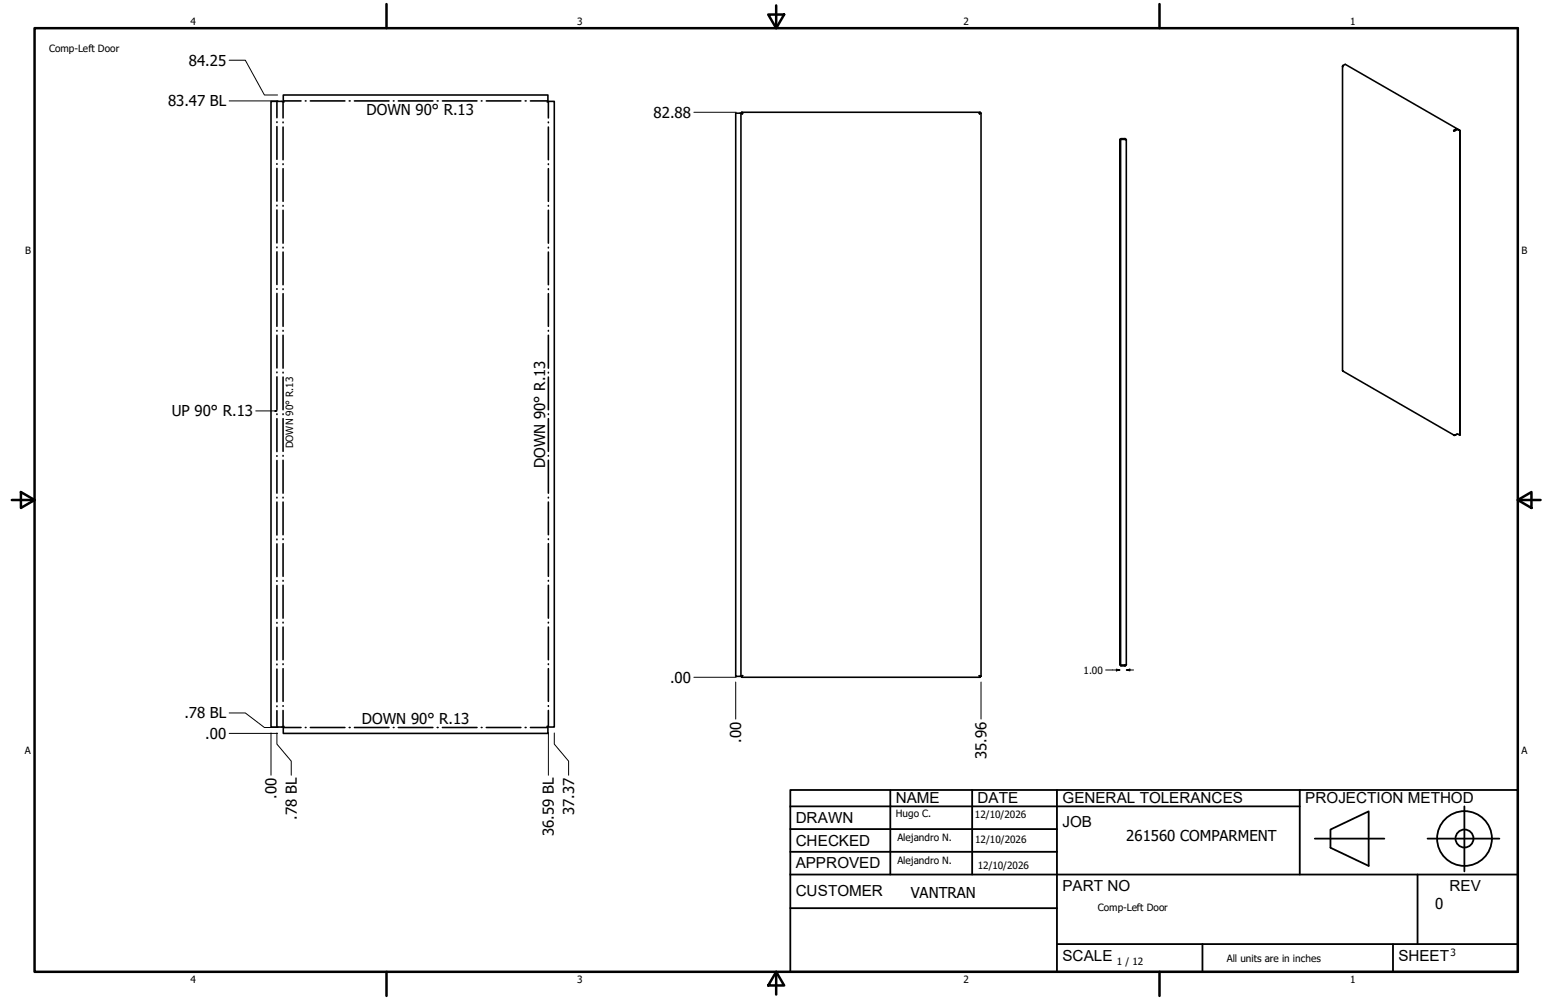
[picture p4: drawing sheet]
<svg xmlns="http://www.w3.org/2000/svg" width="432mm" height="279mm" viewBox="0 0 432 279" stroke-linecap="round" stroke-linejoin="round" font-family="sans-serif">
<!-- layer: GIGA_BendDown -->
<g fill="none" stroke="#000" stroke-width=".44">
<path d="M79.1 28.4v4.6M79.1 34.1v.2M79.1 35.5v9.1M79.2 28.2h4.9M85.3 28.2h.2M86.7 28.2h9.6M97.5 28.2h.3M99 28.2h9.6M109.9 28.2h.1M111.3 28.2h9.6M122.1 28.2h.3M123.6 28.2h9.6"/>
<path d="M134.4 28.2h.2M135.8 28.2h9.7M146.7 28.2h.2M148.1 28.2h4.9M153.2 28.4v4.6M153.2 34.1v.2M153.2 35.5v9.1M79.1 45.8v.2M79.1 47.1v9.2M79.1 57.4v.2M79.1 58.7v9.2M153.2 45.8v.2"/>
<path d="M153.2 47.1v9.2M153.2 57.4v.2M153.2 58.7v9.2M79.1 69.1v.2M79.1 70.4v9.2M153.2 69.1v.2M153.2 70.4v9.2M79.1 80.7v.2M79.1 82v9.2M79.1 92.3v.2M79.1 93.7v9.2M153.2 80.7v.2"/>
<path d="M153.2 82v9.2M153.2 92.3v.2M153.2 93.7v9.2M79.1 104v.2M79.1 105.3v9.2M79.1 115.6v.2M79.1 117v9.1M153.2 104v.2M153.2 105.3v9.2M153.2 115.6v.2M153.2 117v9.1M79.1 127.3v.1"/>
<path d="M79.1 128.6v9.2M79.1 138.9v.2M153.2 127.3v.1M153.2 128.6v9.2M153.2 138.9v.2M79.1 140.3v9.1M79.1 150.6v.1M79.1 151.9v9.1M153.2 140.3v9.1M153.2 150.6v.1M153.2 151.9v9.1M79.1 162.2v.2"/>
<path d="M79.1 163.5v9.2M79.1 173.9v.2M79.1 175.2v9.1M153.2 162.2v.2M153.2 163.5v9.2M153.2 173.9v.2M153.2 175.2v9.1M79.1 185.5v.2M79.1 186.8v9.2M79.1 197.2v.2M79.1 198.5v4.6M153.2 185.5v.2"/>
<path d="M153.2 186.8v9.2M153.2 197.2v.2M153.2 198.5v4.6M79.2 203.3h4.9M85.3 203.3h.2M86.7 203.3h9.6M97.5 203.3h.3M99 203.3h9.6M109.9 203.3h.1M111.3 203.3h9.6M122.1 203.3h.3M123.6 203.3h9.6"/>
<path d="M134.4 203.3h.2M135.8 203.3h9.7M146.7 203.3h.2M148.1 203.3h4.9"/>
</g>
<!-- layer: GIGA_BendUp -->
<g fill="none" stroke="#000" stroke-width=".44">
<path d="M77.3 28.3v4.6M77.3 34v.2M77.3 35.4v9.1M77.3 45.7v.2M77.3 47.1v9.1M77.3 57.3v.2M77.3 58.7v9.2M77.3 69v.2M77.3 70.4v9.1M77.3 80.6v.2M77.3 82v9.2M77.3 92.3v.2"/>
<path d="M77.3 93.7v9.1M77.3 103.9v.2M77.3 105.3v9.2M77.3 115.6v.2M77.3 117v9.2M77.3 127.3v.2M77.3 128.7v9.1M77.3 138.9v.2M77.3 140.3v9.2M77.3 150.6v.2M77.3 152v9.1M77.3 162.2v.2"/>
<path d="M77.3 163.6v9.2M77.3 173.9v.2M77.3 175.3v9.1M77.3 185.5v.2M77.3 186.9v9.2M77.3 197.2v.2M77.3 198.6v4.5"/>
</g>
<!-- layer: Visible (ANSI) -->
<g fill="none" stroke="#000" stroke-width=".44">
<path d="M375 18.5v85.1l31.1 18M375 18.4h.1M375.2 18.3l-.2 .4v-.3M375.2 18.3l.5-.3 31.2 17.9-.6 .4M375.2 18.3l-.2 .1M75.7 28.3h3l.6 .2-.2-2h73.9l-.2 2 2-.2v174.8l-2-.2 .2 2h-73.9l.2-2-.6 .2h-3zM205.5 31.6l1.9 .2-.5-.2v157.4h.2l.3-.2-.5 .2h-1.4zM207.2 31.4l.2 .4zM207.2 31.4h66.5M273.6 31.8l.4-.2zM273.7 31.4l-.1 .4zM274 31.6v157.4"/>
<path d="M313 38.9v147h-.2v-147h1.4M314.2 38.9l.4 .2M314.2 38.9l.2 .1M314.2 38.7l.4 .4M314.2 38.7h-1.1v.2h1.1M314.2 38.7v.2M314.6 39.1v146.6M406.1 36.5l-.1 .1M406.3 36.4l.8-.3 .7 .3-.6-.2zM406.3 36.4l-.2 .1M406.3 36.3l-.3 .3M406.3 36.3v.1"/>
<path d="M406.5 36.4l-.5 .2M406.9 35.9l-.6 .5M407.7 36.5v85.1M407.8 36.4v85.1l-.6-.2-.7 .2M406 121.5h.5l-.4 .2zM207.2 189.2h66.5M207.3 188.8l-.1 .4zM273.6 188.8l.1 .4zM273.6 188.8l.4 .2zM313 185.9h1.2M314.2 185.9h-1.1v.2h1.1M314.2 185.9v.2"/>
<path d="M314.4 185.8l-.2 .1M314.6 185.7l-.4 .4M314.6 185.7l-.4 .2"/>
</g>
<circle cx="406.3" cy="121.6" r=".22" fill="#000"/>
<!-- layer: Borde (ANSI) -->
<g fill="none" stroke="#000" stroke-width=".7">
<path d="M9.7 7.9h414.2v263.6h-414.2zM107.9 1.1v6.8M214.6 4.1h4.4l-2.2 3.8zM216.8 1.5v6.4M323.8 1.1v6.8M3.3 139.7h6.4M5.8 137.5l3.9 2.2-3.9 2.2zM423.9 139.7l3.8-2.2v4.4zM423.9 139.7h6.4M107.9 271.5v6.8M216.8 271.5l2.2 3.8h-4.4zM216.8 271.5v6.4"/>
<path d="M323.8 271.5v6.8"/>
</g>
<!-- layer: Title (ANSI)-1 -->
<g fill="none" stroke="#000" stroke-width=".51">
<path d="M220.7 220.7h203.2v50.8h-203.2zM220.7 225.3h142.3M220.7 231.6h74.5M220.7 238h74.5M248.7 220.7v23.6M271.5 220.7v23.6M295.2 220.7v50.8M363 220.7v23.6M367.2 234.3h19.5M371.6 231.8l10.7-5.1v15.2l-10.7-5zM398.7 234.3h20.1M409 225.3v18.2"/>
<path d="M220.7 244.3h203.2M220.7 253.7h74.5M395.9 244.3v19.5M295.2 263.8h128.7M335.9 263.8v7.7M389.1 263.8v7.7"/>
<circle cx="409" cy="234.3" r="7.7"/>
<circle cx="409" cy="234.3" r="2.51"/>
</g>
<!-- layer: Cota (ANSI) -->
<g fill="none" stroke="#000" stroke-width=".28">
<path d="M64 16.8h4.5l5.4 9.7h3.6M64 28.2h13.7M193.8 31.4h11.8M64 199.2h4.5l5.4 4.1h3.8M193.8 189.2h11.8M205.5 190.6v10.3M274 190.6v10.3M308.8 187.2h4M311.8 186.9l1 .3-1 .3zM314.6 187.2l1-.3v.6zM314.6 187.2h2M64 204.9h13.5"/>
<path d="M75.7 204.8v11.8M77.3 204.8v3.1l4 4.8v3.9M153.2 204.7v11.9M154.8 204.8v3.1l4 4.8v3.9"/>
</g>
<path d="M71.4 114.8h5.9M76.8 114.7l.5 .1-.5 .1z" fill="none" stroke="#000" stroke-width=".28"/>
<path d="M76.8 114.7l.5 .1-.5 .1z" fill="#000"/>
<!-- layer: Cota (ANSI) -->
<path d="M311.8 186.9l1 .3-1 .3zM314.6 187.2l1-.3v.6z" fill="#000"/>
<g font-size="4.3">
<text x="250.2" y="224.2">NAME</text>
<text x="273" y="224.2">DATE</text>
<text x="296.7" y="224.3">GENERAL TOLERANCES</text>
<text x="364.6" y="224.3">PROJECTION METHOD</text>
<text x="222.2" y="229.9">DRAWN</text>
<text x="296.7" y="230.9">JOB</text>
<text x="222.2" y="236.3">CHECKED</text>
<text x="222.2" y="242.6">APPROVED</text>
<text x="222.2" y="250.3">CUSTOMER</text>
<text x="296.7" y="249">PART NO</text>
<text x="404.8" y="248.9">REV</text>
<text x="296.7" y="268.4">SCALE</text>
<text x="390.6" y="268.4">SHEET</text>
</g>
<g font-size="4.2">
<text x="52.8" y="18.4">84.25</text>
<text x="46.9" y="29.7">83.47 BL</text>
<text x="102.4" y="32.1">DOWN 90° R.13</text>
<text x="182.6" y="32.9">82.88</text>
<text x="48" y="116.3">UP 90° R.13</text>
<text x="152.3" y="130.7" transform="rotate(-90 152.3 130.7)">DOWN 90° R.13</text>
<text x="187.1" y="190.8">.00</text>
<text x="51.5" y="200.7">.78 BL</text>
<text x="101.1" y="202.4">DOWN 90° R.13</text>
<text x="57.3" y="206.4">.00</text>
<text x="207" y="207.6" transform="rotate(-90 207 207.6)">.00</text>
<text x="275.5" y="212.2" transform="rotate(-90 275.5 212.2)">35.96</text>
<text x="77.2" y="223.2" transform="rotate(-90 77.2 223.2)">.00</text>
<text x="160.3" y="227.8" transform="rotate(-90 160.3 227.8)">37.37</text>
<text x="82.9" y="229.1" transform="rotate(-90 82.9 229.1)">.78 BL</text>
<text x="154.7" y="233.7" transform="rotate(-90 154.7 233.7)">36.59 BL</text>
<text x="314.6" y="235">261560 COMPARMENT</text>
<text x="254.4" y="250.8">VANTRAN</text>
<text x="400.9" y="254">0</text>
</g>
<g font-size="2.8">
<text x="53.2" y="6.9">4</text>
<text x="161.2" y="6.9">3</text>
<text x="269.1" y="6.9">2</text>
<text x="377.1" y="6.9">1</text>
<text x="13.7" y="14.5">Comp-Left Door</text>
<text x="7" y="70.9">B</text>
<text x="424.9" y="70.9">B</text>
<text x="81.9" y="125.3" transform="rotate(-90 81.9 125.3)">DOWN 90° R.13</text>
<text x="302.6" y="188.2">1.00</text>
<text x="6.9" y="210.6">A</text>
<text x="424.9" y="210.6">A</text>
<text x="250.2" y="228.3">Hugo C.</text>
<text x="272.3" y="228.4">12/10/2026</text>
<text x="250.6" y="234.9">Alejandro N.</text>
<text x="272.4" y="235.6">12/10/2026</text>
<text x="250.6" y="241.5">Alejandro N.</text>
<text x="273.1" y="242.8">12/10/2026</text>
<text x="306.6" y="254.5">Comp-Left Door</text>
<text x="312" y="269.7">1 / 12</text>
<text x="342.6" y="268.7">All units are in inches</text>
<text x="405.1" y="267.1">3</text>
<text x="53.2" y="274.6">4</text>
<text x="161.2" y="274.6">3</text>
<text x="269.1" y="274.6">2</text>
<text x="377.1" y="274.6">1</text>
</g>
</svg>
